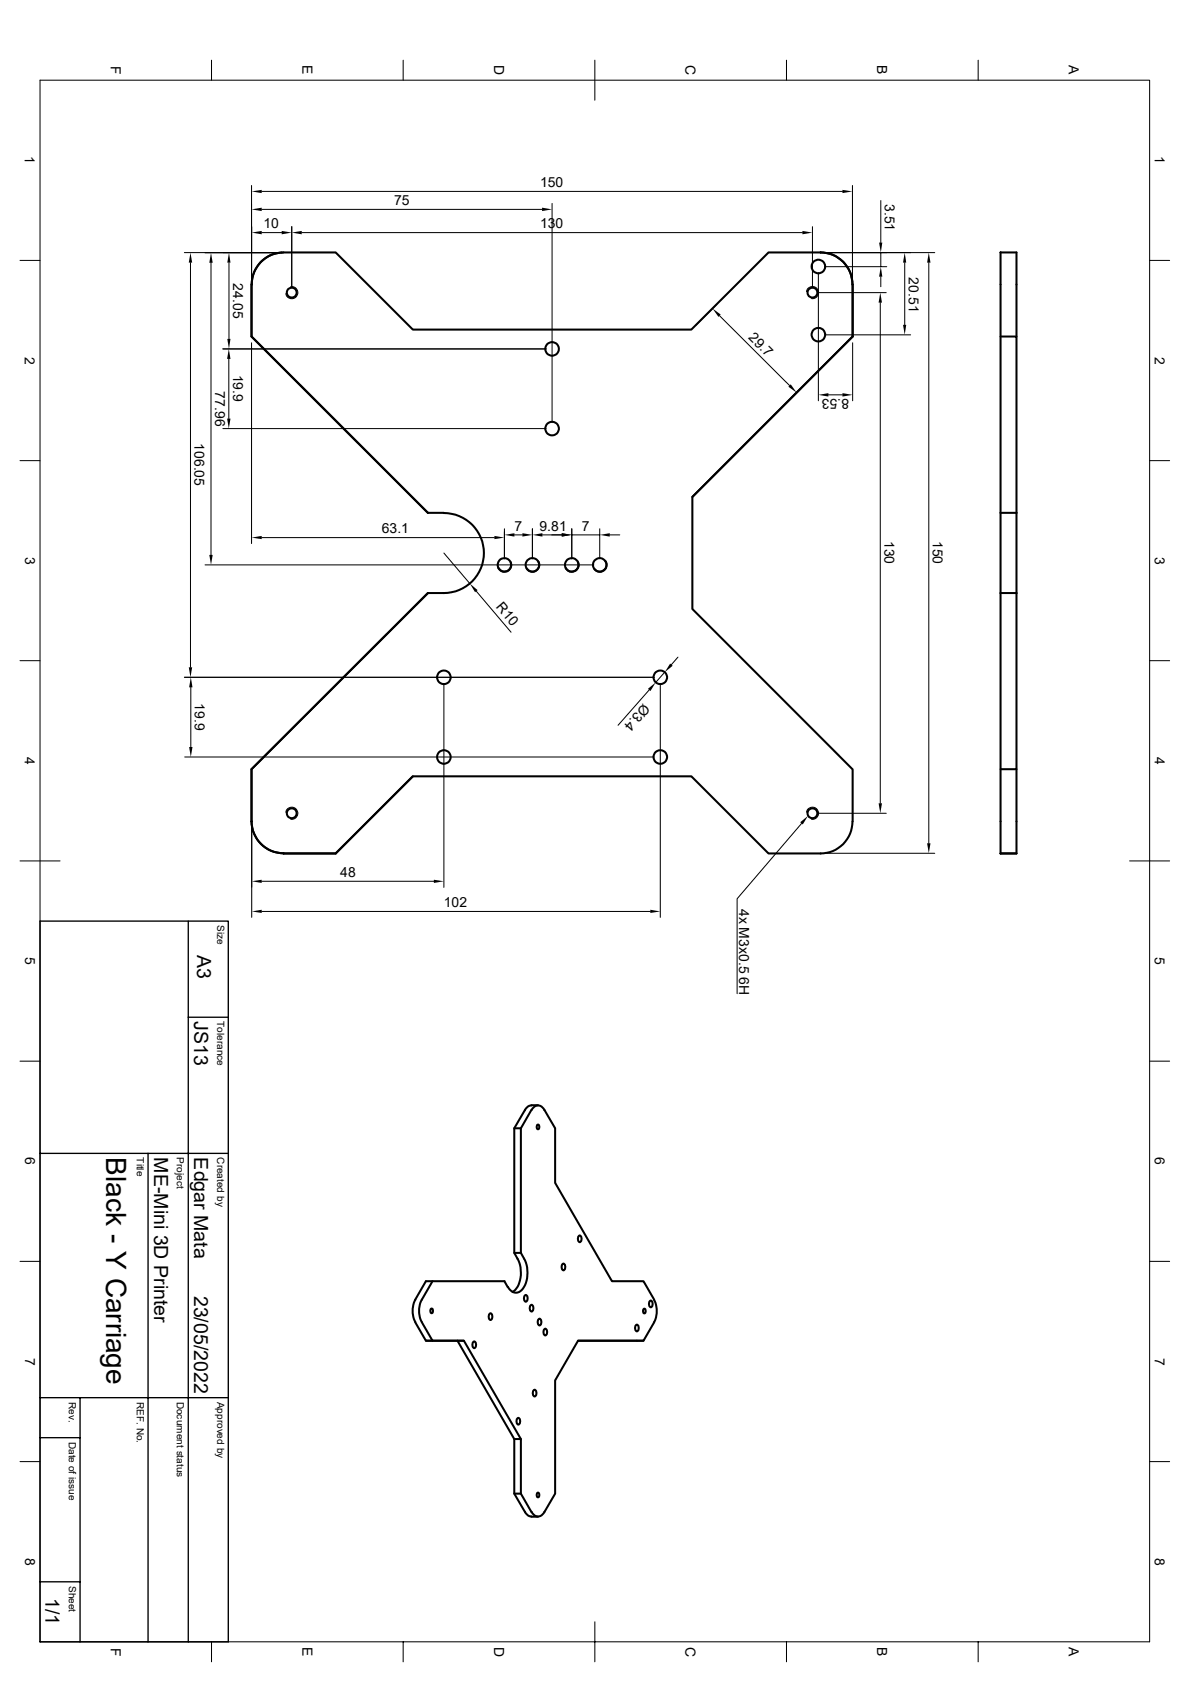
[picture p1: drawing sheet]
<svg xmlns="http://www.w3.org/2000/svg" width="297mm" height="420mm" viewBox="0 0 297 420" stroke-linecap="round" stroke-linejoin="round" font-family="sans-serif">
<g fill="none" stroke="#000" stroke-width=".51">
<path d="M62.8 71v13l44 44.1-44-44.1zM70.4 63a8 8 0 0 0-7.6 8 7.9 7.9 0 0 1 8-8h13l19.2 19.3h69.6l19.2-19.3h13M70.4 63.1h.1M204.8 63a7.9 7.9 0 0 1 8 8M204.8 63h.1M212.8 84h.1M249.7 84h4v44.1M253.7 84v-21h-4v65.1M106.8 128.1h4M110.8 128.1a10 10 0 0 1 10 10 10 10 0 0 1-10 10h-4M172.8 124.1l40-40.1v-13v13l-40 40.1v28l40 40v13M249.7 128.1v20"/>
<path d="M249.7 128.1h4M253.7 128.1v20M106.8 148.1l-44 44v13M127.5 140.4a1.71 1.71 0 0 1-.9 2.2 1.71 1.71 0 0 1-2.3-.9M134.3 140.2a1.69 1.69 0 0 1-.5 2.3 1.69 1.69 0 0 1-2.4-.6M144.2 140.3a1.69 1.69 0 0 1-.8 2.3 1.69 1.69 0 0 1-2.2-.8M151.1 140.1a1.7 1.7 0 0 1-.4 2.4 1.7 1.7 0 0 1-2.4-.5M103 193.8l-19.2 19.3h-13M249.7 192.1h4v-44h-4v65h4v-21M62.8 205.1a8 8 0 0 0 8 8M62.8 205.1h.1M70.8 213.1h.1"/>
<path d="M83.8 213.1h.1M212.8 205.1a7.9 7.9 0 0 1-8 8h-13l-19.2-19.3h-69.6l-19.2 19.3h-13M134.3 276h-1.7l-.9 .3-.5 .5-2.8 4.9v31.1M128.4 281.7h1.6v31.1M130 281.7l2.7-4.5a1.68 1.68 0 0 1 1.6-1.2 1.68 1.68 0 0 1 1.6 1.2l2.7 4.5v13.7l14.1 24.5h7.9l2.7 4.6M134.2 280.8a.56 .56 0 0 1 .4 .6 .56 .56 0 0 1-.4 .5l-.3-.5zM107.9 319.9l-2.6 4.6a6.1 6.1 0 0 0 0 5.6l2.6 4.7h7.9l14.2 24.5v13.7l2.6 4.5a1.72 1.72 0 0 0 1.7 1.2 1.72 1.72 0 0 0 1.6-1.2l2.7-4.5v-28.3l5.7-9.9h16.3l2.7-4.6M130 312.8h-1.6a7.9 7.9 0 0 1 .5 8.9l-1 .9M130 312.8a7.9 7.9 0 0 1 .5 9 2.07 2.07 0 0 1-2 1 2.07 2.07 0 0 1-1.8-1.5M140.4 315.7l.1-.1a.84 .84 0 0 1 .6 .8 .84 .84 0 0 1-.6 .8l-.3-.8zM144.4 308.7l.2-.2a.84 .84 0 0 1 .6 .8 .84 .84 0 0 1-.6 .8l-.4-.8zM103.6 330.2l2.7 4.6h7.9l14.2 24.5v13.7l2.8 4.9 .5 .5 .9 .3h1.7"/>
<path d="M103.7 324.5a6.1 6.1 0 0 0 0 5.6M106.3 334.8h1.6M107.6 326.8a.56 .56 0 0 1 .5 .5 .56 .56 0 0 1-.5 .6l-.2-.6zM114.2 334.8h1.6M118.1 335.1l.1-.1a.84 .84 0 0 1 .6 .8 .84 .84 0 0 1-.6 .8l-.3-.8zM122.2 328.1l.1-.1a.84 .84 0 0 1 .6 .8 .84 .84 0 0 1-.6 .8l-.3-.8zM126.7 321.4l-.8-1.5h-19.6l-2.7 4.6M131 323.5l.1-.1a.84 .84 0 0 1 .6 .8 .84 .84 0 0 1-.6 .8l-.3-.8zM132.4 326l.1-.2a.84 .84 0 0 1 .6 .8 .84 .84 0 0 1-.6 .8l-.3-.8zM134.4 329.4l.1-.1a.84 .84 0 0 1 .6 .8 .84 .84 0 0 1-.6 .8l-.3-.8zM135.8 331.9l.2-.1a.84 .84 0 0 1 .6 .8 .84 .84 0 0 1-.6 .8l-.4-.8zM144.3 334.8h16.3"/>
<path d="M158.7 330.9l.1-.1a.84 .84 0 0 1 .6 .8 .84 .84 0 0 1-.6 .8l-.3-.8zM160.7 326.8a.56 .56 0 0 1 .5 .6 .56 .56 0 0 1-.5 .5l-.2-.5zM162.2 324.9l.1-.1a.84 .84 0 0 1 .6 .8 .84 .84 0 0 1-.6 .8l-.3-.8zM163.2 324.6a6.1 6.1 0 0 1 0 5.6M128.4 359.3h1.6M129.1 354.2l.1-.1a.84 .84 0 0 1 .6 .8 .84 .84 0 0 1-.6 .8l-.3-.8zM133.2 347.2l.1-.2a.84 .84 0 0 1 .6 .9 .84 .84 0 0 1-.6 .8l-.3-.8zM128.4 373h1.6M134 372.9l.2-.2a.56 .56 0 0 1 .4 .6 .56 .56 0 0 1-.4 .5l-.3-.5z"/>
<circle cx="72.8" cy="73.1" r="1.22"/>
<circle cx="202.8" cy="73.1" r="1.23"/>
<circle cx="204.3" cy="66.5" r="1.69"/>
<circle cx="137.8" cy="87.1" r="1.69"/>
<circle cx="204.3" cy="83.6" r="1.69"/>
<circle cx="137.8" cy="107" r="1.69"/>
<circle cx="125.9" cy="141.1" r="1.69"/>
<circle cx="132.9" cy="141" r="1.69"/>
<circle cx="142.7" cy="141.1" r="1.69"/>
<circle cx="149.7" cy="141" r="1.68"/>
<circle cx="110.8" cy="169.1" r="1.69"/>
<circle cx="164.8" cy="169.1" r="1.69"/>
<circle cx="110.8" cy="189" r="1.69"/>
<circle cx="164.8" cy="189" r="1.69"/>
<circle cx="72.8" cy="203.1" r="1.23"/>
<circle cx="202.8" cy="203.1" r="1.23"/>
</g>
<g fill="none" stroke="#000" stroke-width=".25">
<path d="M52.8 15v5M100.6 15v5M148.5 15v10M196.3 15v5M244.1 15v5M10 20h276.9v390h-276.9zM62.8 46.3v23.3v-13M65.3 47.8h145M65.3 52.3h70M65.3 58.1h5M72.8 56.6v15M75.3 58.1h125"/>
<path d="M137.8 50.8v54.7M202.8 56.6v15M212.8 46.3v23.3M219.8 50.1v10.5M5 65h5M46 63.1h23.3M47.5 65.6v101M51.2 63.1h17.7M52.7 65.6v73M57.1 65.6v19M72.6 71.6a1.51 1.51 0 0 1 1.7 1.2 1.51 1.51 0 0 1-1.2 1.8 1.51 1.51 0 0 1-1.8-1.3M178.9 76l-5.3 5.3"/>
<path d="M179.6 78.8l17.5 17.5M201.3 72.8a1.51 1.51 0 0 1 1.7-1.2 1.51 1.51 0 0 1 1.3 1.7 1.51 1.51 0 0 1-1.8 1.2M204.3 68.1v32M204.3 73.1h16.9M205.8 66.6h15.5M206.3 63.1h27M219.7 75.6v125M219.8 63.1v3.5M219.8 69.1v2.5M225.8 65.6v15.5M231.8 65.6v145M286.9 65h5"/>
<path d="M55.6 87.1h80.7M57.1 89.6v14.9M62.8 85.6v50.1M199.9 97l-3.2 3.2M205.8 83.6h21.5M206.8 98.6h3.5M212.8 85.6v14.5M5 115h5M55.6 107h80.7M286.9 115h5M65.3 134.2h58.1M110.8 138.1l6.5 7.6"/>
<path d="M125.9 132v7.5M128.4 133.6h2M132.9 132v7.5M135.4 133.6h4.8M142.7 132v7.5M142.7 133.6h7M149.7 132v7.5M152.2 133.6h2.5M51.2 141.1h97M118.9 147.6l8.7 10.3M5 165h5M46 169.1h117.3"/>
<path d="M47.6 171.6v14.9M110.8 170.6v51M162 172.3l-7.7 8.8M164.8 170.6v58.5M165.9 167.9l-2.2 2.5M169.2 164.1l-1.6 1.9M286.9 165h5M46.1 189h117.2M5 215h10M62.8 206.6v22.5M71.3 202.8a1.51 1.51 0 0 1 1.8-1.2 1.51 1.51 0 0 1 1.2 1.7 1.51 1.51 0 0 1-1.7 1.3M200.1 205.6l-16.1 18.8v23.7"/>
<path d="M201.3 202.8a1.51 1.51 0 0 1 1.7-1.2 1.51 1.51 0 0 1 1.3 1.7 1.51 1.51 0 0 1-1.8 1.3M204.3 203.1h16.9M206.3 213.1h27M281.9 215h10M65.3 220h43M65.3 227.6h97M5 265h5M286.9 265h5M5 315h5M286.9 315h5M5 365h5M286.9 365h5"/>
<path d="M52.8 410v5M100.6 410v5M148.5 405v10M196.3 410v5M244.1 410v5"/>
</g>
<path d="M10 230h47v180h-47zM47 230v180M47 254h10M10 288h47M37 288v122M10 359h10M10 349h47M20 349v61M10 395h10" fill="none" stroke="#000" stroke-width=".34"/>
<g fill="#000">
<path d="M62.8 47.8l2.5-.4v.8zM62.8 52.3l2.5-.4v.8zM62.8 58.1l2.5-.4v.8zM70.3 57.7l2.5 .4-2.5 .4zM72.8 58.1l2.5-.4v.8zM135.3 51.9l2.5 .4-2.5 .4zM200.3 57.7l2.5 .4-2.5 .4zM210.3 47.4l2.5 .4-2.5 .4zM47.5 63.1l.5 2.5h-.9zM52.7 63.1l.4 2.5h-.9zM57.1 63.1l.4 2.5h-.8zM177.8 77l2.1 1.5-.6 .6z"/>
<path d="M219.7 73.1l.4 2.5h-.8zM219.8 66.6l.4 2.5h-.8zM219.4 60.6h.8l-.4 2.5zM225.8 63.1l.4 2.5h-.8zM231.8 63.1l.4 2.5h-.8zM56.7 84.6h.8l-.4 2.5zM57.1 87.1l.4 2.5h-.8zM196.8 96.6l.6-.6 1.4 2zM204.3 98.6l2.5-.4v.8zM210.3 98.2l2.5 .4-2.5 .4zM225.4 81.1h.8l-.4 2.5zM56.7 104.5h.8l-.4 2.5z"/>
<path d="M52.2 138.6h.9l-.4 2.5zM62.8 134.2l2.5-.4v.8zM123.4 133.8l2.5 .4-2.5 .4zM125.9 133.6l2.5-.5v.9zM130.4 133.1l2.5 .5-2.5 .4zM132.9 133.6l2.5-.5v.9zM140.2 133.1l2.5 .5-2.5 .4zM149.7 133.6l2.5-.5v.9zM117.3 145.7l1.9 1.7-.6 .5zM47.1 166.6h.9l-.5 2.5zM47.6 169.1l.4 2.5h-.8zM161.7 172l2-1.6-1.4 2.2z"/>
<path d="M167.3 165.7l.6 .5-2 1.7zM47.2 186.5h.8l-.4 2.5zM62.8 220l2.5-.3v.8zM108.3 219.7l2.5 .3-2.5 .5zM199.7 205.3l2-1.6-1.3 2.2zM219.3 200.6h.8l-.4 2.5zM231.4 210.6h.8l-.4 2.5zM62.8 227.6l2.5-.4v.8zM162.3 227.2l2.5 .4-2.5 .4z"/>
</g>
<text font-size="7" x="26.5" y="289" transform="rotate(90 26.5 289)">Black - Y Carriage</text>
<g font-size="4.9">
<text x="49.2" y="238.3" transform="rotate(90 49.2 238.3)">A3</text>
<text x="48.5" y="255" transform="rotate(90 48.5 255)">JS13</text>
<text x="38.5" y="289" transform="rotate(90 38.5 289)">ME-Mini 3D Printer</text>
<text x="48.5" y="289" transform="rotate(90 48.5 289)">Edgar Mata</text>
<text x="48.5" y="323.5" transform="rotate(90 48.5 323.5)">23/05/2022</text>
<text x="11.3" y="399.1" transform="rotate(90 11.3 399.1)">1/1</text>
</g>
<g font-size="3.5">
<text x="27.6" y="16.4" transform="rotate(90 27.6 16.4)">F</text>
<text x="75.5" y="16.3" transform="rotate(90 75.5 16.3)">E</text>
<text x="123.3" y="16.3" transform="rotate(90 123.3 16.3)">D</text>
<text x="171.1" y="16.3" transform="rotate(90 171.1 16.3)">C</text>
<text x="218.9" y="16.3" transform="rotate(90 218.9 16.3)">B</text>
<text x="266.8" y="16.3" transform="rotate(90 266.8 16.3)">A</text>
<text x="6.2" y="39" transform="rotate(90 6.2 39)">1</text>
<text x="288.2" y="39" transform="rotate(90 288.2 39)">1</text>
<text x="134.8" y="46.8">150</text>
<text x="98.3" y="51.3">75</text>
<text x="220.9" y="50.9" transform="rotate(90 220.9 50.9)">3.51</text>
<text x="65.7" y="57">10</text>
<text x="134.8" y="57">130</text>
<text x="58.2" y="70.7" transform="rotate(90 58.2 70.7)">24.05</text>
<text x="226.8" y="69.3" transform="rotate(90 226.8 69.3)">20.51</text>
<text x="6.2" y="89" transform="rotate(90 6.2 89)">2</text>
<text x="186.7" y="84.4" transform="rotate(45 186.7 84.4)">29.7</text>
<text x="288.2" y="89" transform="rotate(90 288.2 89)">2</text>
<text x="58.2" y="93.6" transform="rotate(90 58.2 93.6)">19.9</text>
<text x="53.7" y="97.7" transform="rotate(90 53.7 97.7)">77.96</text>
<text x="211.9" y="99.7" transform="rotate(-180 211.9 99.7)">8.53</text>
<text x="48.6" y="110.7" transform="rotate(90 48.6 110.7)">106.05</text>
<text x="95.3" y="133.2">63.1</text>
<text x="128.4" y="132.5">7</text>
<text x="134.7" y="132.5">9.81</text>
<text x="145.2" y="132.5">7</text>
<text x="220.7" y="135" transform="rotate(90 220.7 135)">130</text>
<text x="232.8" y="135" transform="rotate(90 232.8 135)">150</text>
<text x="6.3" y="139" transform="rotate(90 6.3 139)">3</text>
<text x="288.2" y="139" transform="rotate(90 288.2 139)">3</text>
<text x="123.7" y="151.6" transform="rotate(50 123.7 151.6)">R10</text>
<text x="48.6" y="175.6" transform="rotate(90 48.6 175.6)">19.9</text>
<text x="160.6" y="175.5" transform="rotate(131 160.6 175.5)">Ø3.4</text>
<text x="6.2" y="189" transform="rotate(90 6.2 189)">4</text>
<text x="288.2" y="189" transform="rotate(90 288.2 189)">4</text>
<text x="84.9" y="219">48</text>
<text x="110.8" y="226.5">102</text>
<text x="184.5" y="226.9" transform="rotate(90 184.5 226.9)">4x M3x0.5 6H</text>
<text x="6.3" y="239" transform="rotate(90 6.3 239)">5</text>
<text x="288.2" y="239" transform="rotate(90 288.2 239)">5</text>
<text x="6.3" y="289" transform="rotate(90 6.3 289)">6</text>
<text x="288.2" y="289" transform="rotate(90 288.2 289)">6</text>
<text x="6.3" y="339" transform="rotate(90 6.3 339)">7</text>
<text x="288.2" y="339" transform="rotate(90 288.2 339)">7</text>
<text x="6.3" y="389" transform="rotate(90 6.3 389)">8</text>
<text x="288.2" y="389" transform="rotate(90 288.2 389)">8</text>
<text x="27.6" y="411.4" transform="rotate(90 27.6 411.4)">F</text>
<text x="75.5" y="411.3" transform="rotate(90 75.5 411.3)">E</text>
<text x="123.3" y="411.2" transform="rotate(90 123.3 411.2)">D</text>
<text x="171.1" y="411.2" transform="rotate(90 171.1 411.2)">C</text>
<text x="218.9" y="411.3" transform="rotate(90 218.9 411.3)">B</text>
<text x="266.8" y="411.3" transform="rotate(90 266.8 411.3)">A</text>
</g>
<g font-size="2.5">
<text x="54.2" y="231" transform="rotate(90 54.2 231)">Size</text>
<text x="54.2" y="255" transform="rotate(90 54.2 255)">Tolerance</text>
<text x="34.2" y="289" transform="rotate(90 34.2 289)">Title</text>
<text x="44.2" y="289" transform="rotate(90 44.2 289)">Project</text>
<text x="54.2" y="289" transform="rotate(90 54.2 289)">Created by</text>
<text x="17.2" y="350" transform="rotate(90 17.2 350)">Rev.</text>
<text x="34.2" y="350" transform="rotate(90 34.2 350)">REF. No.</text>
<text x="44.2" y="350" transform="rotate(90 44.2 350)">Document status</text>
<text x="54.2" y="350" transform="rotate(90 54.2 350)">Approved by</text>
<text x="17.2" y="360" transform="rotate(90 17.2 360)">Date of issue</text>
<text x="17.2" y="396" transform="rotate(90 17.2 396)">Sheet</text>
</g>
</svg>
